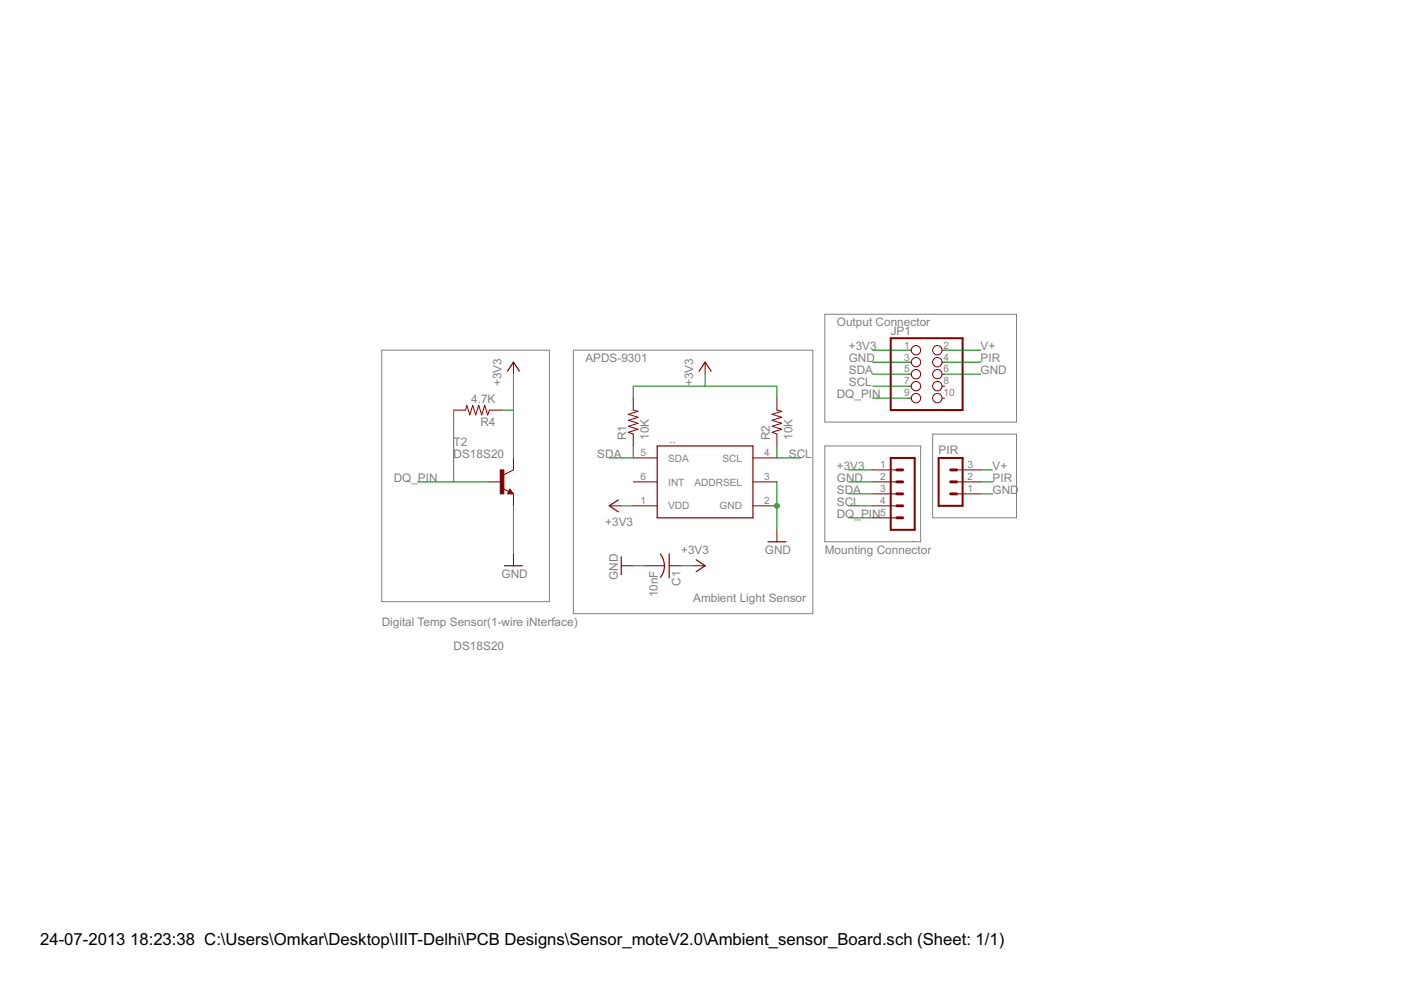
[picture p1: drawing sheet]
<svg xmlns="http://www.w3.org/2000/svg" width="297mm" height="210mm" viewBox="0 0 297 210" stroke-linecap="round" stroke-linejoin="round" font-family="sans-serif">
<path d="M80.9 74.3h35.6v53.3h-35.6zM121.6 74.3h50.7v55.8h-50.7zM174.9 66.6h40.6v22.9h-40.6zM174.9 94.6h20.3v20.3h-20.3zM197.7 92h17.8v17.8h-17.8z" fill="none" stroke="#808080" stroke-width=".21"/>
<path d="M107.6 78.7l1.3-1.9 1.2 1.9M148.2 78.7l1.3-1.9 1.3 1.9M139.3 94.6h20.3v15.2h-20.3zM107 120h3.8M108.1 104.2l.1 .3h-.4l.3-.6 .5 .7h-.8M131.1 106l-1.9 1.3 1.9 1.2M131.7 118v3.9M140 117.5a4 4 0 0 1 0 4.9M141.9 117.4v5.1M147.6 118.7l1.9 1.3-1.9 1.2M162.8 114.9h3.8" fill="none" stroke="#800000" stroke-width=".25"/>
<g fill="none" stroke="#800000" stroke-width=".21">
<path d="M108.9 76.8v2.5M149.5 76.8v2.5M192.7 74.3h.5M192.7 76.8h.5M192.7 79.3h.5M199.7 74.3h.6M199.7 76.8h.6M199.7 79.3h.6M96.2 87h2.5l.3-1.1 .6 2.1 .6-2.1 .7 2.1 .6-2.1 .6 2.1 .7-2.1 .6 2.1 .4-1h2.5M108.9 97.1v2.5l-2.1 1M134.3 97.1h5M134.3 84.4v2.6l1 .2-2.1 .6 2.1 .7-2.1 .6 2.1 .6-2.1 .7 2.1 .6-2.1 .7 1.1 .3v2.6"/>
<path d="M159.6 97.1h5.1M164.7 84.4v2.6l1 .2-2 .6 2 .7-2 .6 2 .6-2 .7 2 .6-2 .7 1 .3v2.6M185 99.6h5.1M192.7 81.9h.5M192.7 84.4h.5M199.7 81.9h.6M199.7 84.4h.6M202.8 99.6h5.1M103.8 102.2h2.5M106.6 103.6l1.3 .6M108.1 103.7l.8 1h-1.3zM108.9 104.7v2.6"/>
<path d="M108.9 117.4v2.6M129.2 107.3h2.5M131.7 120h2.6M134.3 102.2h5M134.3 107.3h5M136.8 120h4.1M141.9 120h2.5M147 120h2.5M159.6 102.2h5.1M159.6 107.3h5.1M164.7 112.3v2.6M185 102.2h5.1"/>
<path d="M185 107.3h5.1M185 104.7h5.1M185 109.8h5.1M202.8 102.2h5.1M202.8 104.7h5.1"/>
<circle cx="194.2" cy="74.3" r=".99"/>
<circle cx="194.2" cy="79.3" r=".99"/>
<circle cx="194.2" cy="76.8" r=".99"/>
<circle cx="198.7" cy="79.3" r=".99"/>
<circle cx="198.7" cy="74.3" r=".99"/>
<circle cx="198.7" cy="76.8" r=".99"/>
<circle cx="194.2" cy="84.4" r=".99"/>
<circle cx="194.2" cy="81.9" r=".99"/>
<circle cx="198.7" cy="81.9" r=".99"/>
<circle cx="198.7" cy="84.4" r=".99"/>
</g>
<path d="M188.8 71.7h15.3v15.3h-15.3zM188.8 97.1h5.1v15.2h-5.1zM199 97.1h5.1v10.2h-5.1z" fill="none" stroke="#800000" stroke-width=".42"/>
<path d="M190.1 99.6h1.3M201.5 99.6h1.3M190.1 104.7h1.3M190.1 102.2h1.3M190.1 109.8h1.3M190.1 107.3h1.3M201.5 104.7h1.3M201.5 102.2h1.3" fill="none" stroke="#800000" stroke-width=".61"/>
<path d="M106.1 99.6h.7v5.1h-.7z" fill="#800000" stroke="#800000" stroke-width=".21"/>
<g fill="none" stroke="#008000" stroke-width=".21">
<path d="M108.9 79.3v17.8M149.5 79.3v2.6M185 79.3h7.7M185 74.3h7.7M185 76.8h7.7M200.3 79.3h7.6M200.3 74.3h7.6M200.3 76.8h7.6M96.2 87v15.2M106.3 87h2.6M134.3 84.4v-2.5h30.4v2.5M134.3 94.6v2.5h-5.1"/>
<path d="M164.7 94.6v2.5h5.1M180 99.6h5M185 81.9h7.7M185 84.4h7.7M207.9 99.6h2.5M88.6 102.2h15.2M108.9 107.3v10.1M131.7 107.3h2.6M134.3 120h2.5M144.4 120h2.6M164.7 102.2v10.1M180 104.7h5"/>
<path d="M180 107.3h5M180 102.2h5M180 109.8h5M207.9 104.7h2.5M207.9 102.2h2.5"/>
</g>
<circle cx="164.7" cy="107.3" r=".51" fill="#008000" stroke="#008000" stroke-width=".21"/>
<g font-size="4">
<text x="8.5" y="200.4">24-07-2013</text>
<text x="27.6" y="200.4">18:23:38 C:\Users\Omkar\Desktop\IIIT-Delhi\PCB Designs\Sensor_moteV2.0\Ambient_sensor_Board.sch (Sheet: 1/1)</text>
</g>
<g font-size="2.8" fill="#808080">
<text x="177.4" y="69.2">Output Connector</text>
<text x="188.8" y="71.1">JP1</text>
<text x="124.1" y="76.8">APDS-9301</text>
<text x="180" y="74.3">+3V3</text>
<text x="180" y="76.8">GND</text>
<text x="207.9" y="74.3">V+</text>
<text x="207.9" y="76.8">PIR</text>
<text x="106.3" y="81.9" transform="rotate(-90 106.3 81.9)">+3V3</text>
<text x="147" y="81.9" transform="rotate(-90 147 81.9)">+3V3</text>
<text x="180" y="79.3">SDA</text>
<text x="180" y="81.9">SCL</text>
<text x="207.9" y="79.3">GND</text>
<text x="99.9" y="85.4">4.7K</text>
<text x="177.4" y="84.4">DQ_PIN</text>
<text x="96.2" y="94.6">T2</text>
<text x="101.9" y="90.2">R4</text>
<text x="132.8" y="93.3" transform="rotate(-90 132.8 93.3)">R1</text>
<text x="137.6" y="93.3" transform="rotate(-90 137.6 93.3)">10K</text>
<text x="141.9" y="93.9">..</text>
<text x="163.2" y="93.3" transform="rotate(-90 163.2 93.3)">R2</text>
<text x="168" y="93.3" transform="rotate(-90 168 93.3)">10K</text>
<text x="96.2" y="97.1">DS18S20</text>
<text x="126.6" y="97.1">SDA</text>
<text x="167.3" y="97.1">SCL</text>
<text x="177.4" y="99.6">+3V3</text>
<text x="199" y="96.3">PIR</text>
<text x="210.4" y="99.6">V+</text>
<text x="83.5" y="102.2">DQ_PIN</text>
<text x="177.4" y="104.7">SDA</text>
<text x="177.4" y="107.3">SCL</text>
<text x="177.4" y="102.2">GND</text>
<text x="210.4" y="104.7">GND</text>
<text x="210.4" y="102.2">PIR</text>
<text x="128.3" y="111.6">+3V3</text>
<text x="177.4" y="109.8">DQ_PIN</text>
<text x="144.4" y="117.4">+3V3</text>
<text x="162.2" y="117.4">GND</text>
<text x="174.9" y="117.4">Mounting Connector</text>
<text x="193.2" y="114.9">.</text>
<text x="106.3" y="122.5">GND</text>
<text x="131" y="123" transform="rotate(-90 131 123)">GND</text>
<text x="144.3" y="124.2" transform="rotate(-90 144.3 124.2)">C1</text>
<text x="139.5" y="126.7" transform="rotate(-90 139.5 126.7)">10nF</text>
<text x="147" y="127.6">Ambient Light Sensor</text>
<text x="80.9" y="132.6">Digital Temp Sensor(1-wire iNterface)</text>
<text x="96.2" y="137.7">DS18S20</text>
</g>
<g font-size="2.4" fill="#808080">
<text x="191.7" y="73.9">1</text>
<text x="191.7" y="76.4">3</text>
<text x="200.1" y="73.9">2</text>
<text x="200.1" y="76.4">4</text>
<text x="191.7" y="79">5</text>
<text x="191.7" y="81.5">7</text>
<text x="200.1" y="79">6</text>
<text x="200.1" y="81.5">8</text>
<text x="191.7" y="84.1">9</text>
<text x="200.1" y="84.1">10</text>
<text x="135.8" y="96.7">5</text>
<text x="135.8" y="101.8">6</text>
<text x="141.7" y="97.9">SDA</text>
<text x="153.2" y="97.9">SCL</text>
<text x="162" y="96.7">4</text>
<text x="162" y="101.8">3</text>
<text x="186.6" y="99.3">1</text>
<text x="186.6" y="101.8">2</text>
<text x="205.1" y="101.8">2</text>
<text x="205.1" y="99.3">3</text>
<text x="135.8" y="106.9">1</text>
<text x="141.7" y="102.9">INT</text>
<text x="147.2" y="102.9">ADDRSEL</text>
<text x="162" y="106.9">2</text>
<text x="186.6" y="104.4">3</text>
<text x="186.6" y="106.9">4</text>
<text x="205.1" y="104.4">1</text>
<text x="141.7" y="108">VDD</text>
<text x="152.6" y="108">GND</text>
<text x="186.6" y="109.4">5</text>
</g>
</svg>
